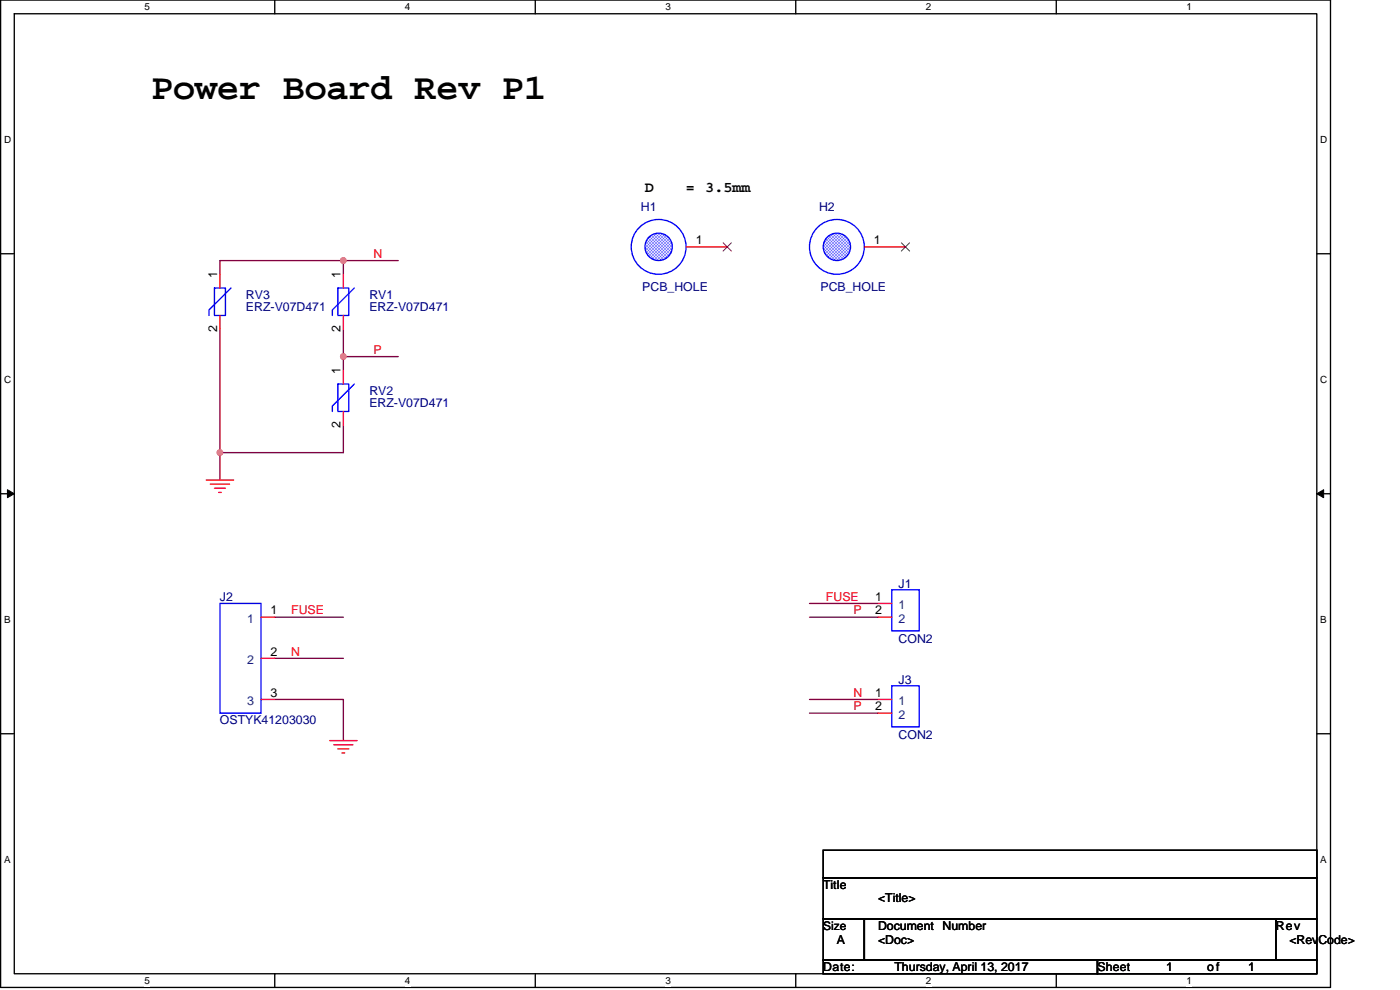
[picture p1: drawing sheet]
# OrCAD Capture schematic IGSHARE_POWER_BOARD_REV_P1.DSN
size A

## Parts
H1  PCB_HOLE  [pcb_hole]
H2  PCB_HOLE  [pcb_hole]
J1  CON2  [CON2]
J2  OSTYK41203030  [OSTYK41203030]
J3  CON2  [CON2]
RV1  ERZ-V07D471  [ERZ-V07D471]
RV2  ERZ-V07D471  [ERZ-V07D471]
RV3  ERZ-V07D471  [ERZ-V07D471]

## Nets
GND: J2.3 RV2.2 RV3.2
FUSE: J1.1 J2.1
N: J2.2 J3.1 RV1.1 RV3.1
P: J1.2 J3.2 RV1.2 RV2.1

Not connected (* = marked no-connect by the designer): H1 1*; H2 1*

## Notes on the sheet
- Power Board Rev P1
- D   = 3.5mm
